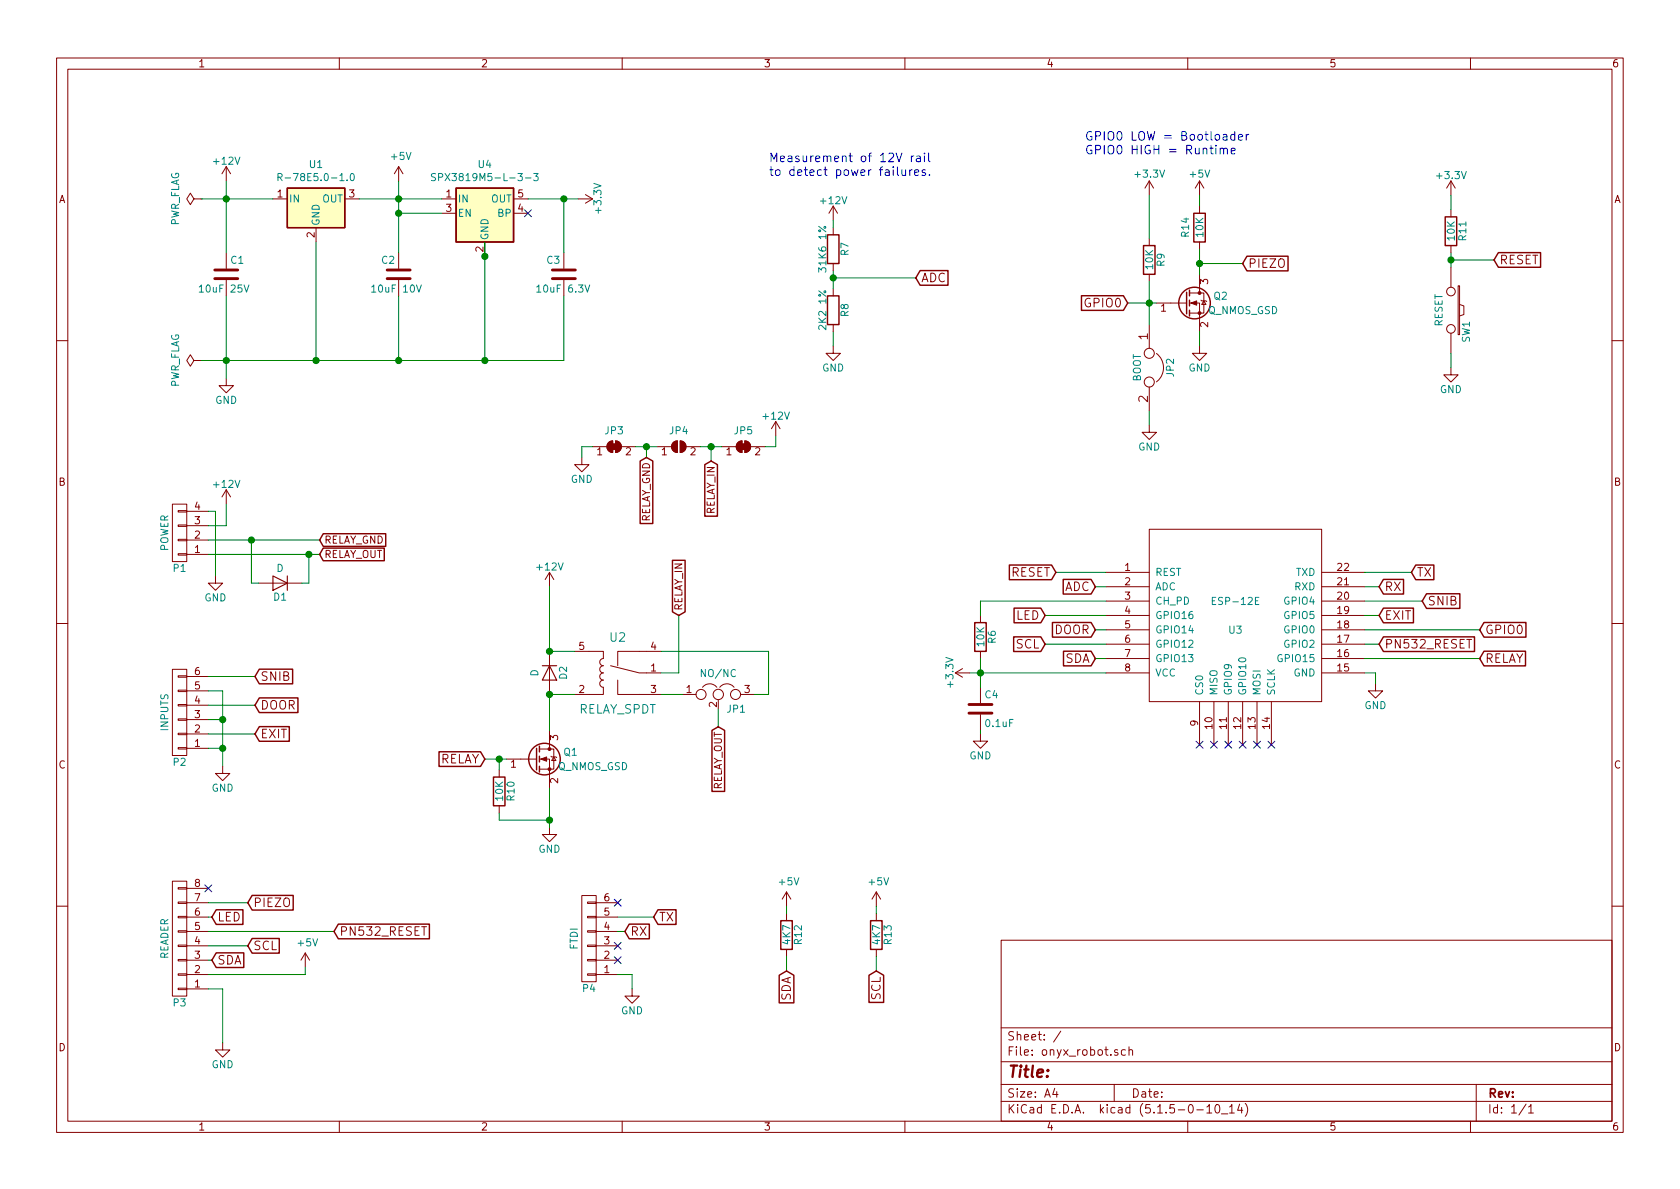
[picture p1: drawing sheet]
EESchema Schematic File Version 4
EELAYER 30 0
EELAYER END
$Descr A4 11693 8268
encoding utf-8
Sheet 1 1
Title ""
Date ""
Rev ""
Comp ""
Comment1 ""
Comment2 ""
Comment3 ""
Comment4 ""
$EndDescr
$Comp
L onyx_robot-rescue:ESP-12E-onyx_robot-rescue U3
U 1 1
P 8600 4275
F 0 "U3" H 8600 4175 50  0000 C CNN
F 1 "ESP-12E" H 8600 4375 50  0000 C CNN
F 2 "timhawes:ESP-12E" H 8600 4275 50  0001 C CNN
F 3 "" H 8600 4275 50  0001 C CNN
	1    8600 4275
	1    0    0    -1  
$EndComp
$Comp
L power:+3.3V #PWR01
U 1 1
P 6750 4675
F 0 "#PWR01" H 6750 4525 50  0001 C CNN
F 1 "+3.3V" H 6750 4815 50  0000 C CNN
F 2 "" H 6750 4675 60  0000 C CNN
F 3 "" H 6750 4675 60  0000 C CNN
	1    6750 4675
	0    -1   -1   0   
$EndComp
$Comp
L power:GND #PWR02
U 1 1
P 9575 4750
F 0 "#PWR02" H 9575 4500 50  0001 C CNN
F 1 "GND" H 9575 4600 50  0000 C CNN
F 2 "" H 9575 4750 60  0000 C CNN
F 3 "" H 9575 4750 60  0000 C CNN
	1    9575 4750
	1    0    0    -1  
$EndComp
$Comp
L Device:R R6
U 1 1
P 6825 4425
F 0 "R6" V 6905 4425 50  0000 C CNN
F 1 "10K" V 6825 4425 50  0000 C CNN
F 2 "Resistor_SMD:R_0603_1608Metric" V 6755 4425 30  0001 C CNN
F 3 "" H 6825 4425 30  0000 C CNN
	1    6825 4425
	1    0    0    -1  
$EndComp
$Comp
L Device:R R10
U 1 1
P 3475 5500
F 0 "R10" V 3555 5500 50  0000 C CNN
F 1 "10K" V 3475 5500 50  0000 C CNN
F 2 "Resistor_SMD:R_0603_1608Metric" V 3405 5500 30  0001 C CNN
F 3 "" H 3475 5500 30  0000 C CNN
	1    3475 5500
	1    0    0    -1  
$EndComp
$Comp
L onyx_robot-rescue:CONN_01X06-onyx_robot-rescue P4
U 1 1
P 4100 6525
F 0 "P4" H 4100 6875 50  0000 C CNN
F 1 "FTDI" V 4200 6525 50  0000 C CNN
F 2 "Pin_Headers:Pin_Header_Straight_1x06" H 4100 6525 60  0001 C CNN
F 3 "" H 4100 6525 60  0000 C CNN
	1    4100 6525
	-1   0    0    1   
$EndComp
$Comp
L onyx_robot-rescue:CONN_01X04-onyx_robot-rescue P1
U 1 1
P 1250 3700
F 0 "P1" H 1250 3950 50  0000 C CNN
F 1 "POWER" V 1350 3700 50  0000 C CNN
F 2 "timhawes:Terminal_Block_5.08mm_x4" H 1250 3700 60  0001 C CNN
F 3 "" H 1250 3700 60  0000 C CNN
	1    1250 3700
	-1   0    0    1   
$EndComp
$Comp
L onyx_robot-rescue:CONN_01X08-onyx_robot-rescue P3
U 1 1
P 1250 6525
F 0 "P3" H 1250 6975 50  0000 C CNN
F 1 "READER" V 1350 6525 50  0000 C CNN
F 2 "timhawes:Terminal_Block_5.08mm_x8" H 1250 6525 60  0001 C CNN
F 3 "" H 1250 6525 60  0000 C CNN
	1    1250 6525
	-1   0    0    1   
$EndComp
$Comp
L power:+12V #PWR03
U 1 1
P 5800 1525
F 0 "#PWR03" H 5800 1375 50  0001 C CNN
F 1 "+12V" H 5800 1665 50  0000 C CNN
F 2 "" H 5800 1525 60  0000 C CNN
F 3 "" H 5800 1525 60  0000 C CNN
	1    5800 1525
	1    0    0    -1  
$EndComp
$Comp
L power:GND #PWR04
U 1 1
P 5800 2400
F 0 "#PWR04" H 5800 2150 50  0001 C CNN
F 1 "GND" H 5800 2250 50  0000 C CNN
F 2 "" H 5800 2400 60  0000 C CNN
F 3 "" H 5800 2400 60  0000 C CNN
	1    5800 2400
	1    0    0    -1  
$EndComp
$Comp
L Device:R R7
U 1 1
P 5800 1725
F 0 "R7" V 5880 1725 50  0000 C CNN
F 1 "31K6 1%" V 5725 1725 50  0000 C CNN
F 2 "Resistor_SMD:R_0603_1608Metric" V 5730 1725 30  0001 C CNN
F 3 "" H 5800 1725 30  0000 C CNN
	1    5800 1725
	1    0    0    -1  
$EndComp
$Comp
L Device:R R8
U 1 1
P 5800 2150
F 0 "R8" V 5880 2150 50  0000 C CNN
F 1 "2K2 1%" V 5725 2150 50  0000 C CNN
F 2 "Resistor_SMD:R_0603_1608Metric" V 5730 2150 30  0001 C CNN
F 3 "" H 5800 2150 30  0000 C CNN
	1    5800 2150
	1    0    0    -1  
$EndComp
Text GLabel 6375 1925 2    60   Input ~ 0
ADC
$Comp
L onyx_robot-rescue:SW_PUSH-onyx_robot-rescue SW1
U 1 1
P 10100 2150
F 0 "SW1" H 10250 2260 50  0000 C CNN
F 1 "RESET" H 10100 2070 50  0000 C CNN
F 2 "timhawes:EVQPT5" H 10100 2150 60  0001 C CNN
F 3 "" H 10100 2150 60  0000 C CNN
	1    10100 2150
	0    1    1    0   
$EndComp
$Comp
L power:+3.3V #PWR05
U 1 1
P 10100 1350
F 0 "#PWR05" H 10100 1200 50  0001 C CNN
F 1 "+3.3V" H 10100 1490 50  0000 C CNN
F 2 "" H 10100 1350 60  0000 C CNN
F 3 "" H 10100 1350 60  0000 C CNN
	1    10100 1350
	1    0    0    -1  
$EndComp
$Comp
L power:GND #PWR06
U 1 1
P 10100 2550
F 0 "#PWR06" H 10100 2300 50  0001 C CNN
F 1 "GND" H 10100 2400 50  0000 C CNN
F 2 "" H 10100 2550 60  0000 C CNN
F 3 "" H 10100 2550 60  0000 C CNN
	1    10100 2550
	1    0    0    -1  
$EndComp
Text GLabel 10400 1800 2    60   Input ~ 0
RESET
$Comp
L Device:R R11
U 1 1
P 10100 1600
F 0 "R11" V 10180 1600 50  0000 C CNN
F 1 "10K" V 10100 1600 50  0000 C CNN
F 2 "Resistor_SMD:R_0603_1608Metric" V 10030 1600 30  0001 C CNN
F 3 "" H 10100 1600 30  0000 C CNN
	1    10100 1600
	1    0    0    -1  
$EndComp
$Comp
L power:+3.3V #PWR07
U 1 1
P 8000 1350
F 0 "#PWR07" H 8000 1200 50  0001 C CNN
F 1 "+3.3V" H 8000 1500 50  0000 C CNN
F 2 "" H 8000 1350 60  0000 C CNN
F 3 "" H 8000 1350 60  0000 C CNN
	1    8000 1350
	1    0    0    -1  
$EndComp
$Comp
L power:GND #PWR08
U 1 1
P 8000 2950
F 0 "#PWR08" H 8000 2700 50  0001 C CNN
F 1 "GND" H 8000 2800 50  0000 C CNN
F 2 "" H 8000 2950 60  0000 C CNN
F 3 "" H 8000 2950 60  0000 C CNN
	1    8000 2950
	1    0    0    -1  
$EndComp
Text GLabel 7850 2100 0    60   Input ~ 0
GPIO0
$Comp
L Device:R R9
U 1 1
P 8000 1800
F 0 "R9" V 8080 1800 50  0000 C CNN
F 1 "10K" V 8000 1800 50  0000 C CNN
F 2 "Resistor_SMD:R_0603_1608Metric" V 7930 1800 30  0001 C CNN
F 3 "" H 8000 1800 30  0000 C CNN
	1    8000 1800
	1    0    0    -1  
$EndComp
Text GLabel 7350 3975 0    60   Input ~ 0
RESET
Text GLabel 7625 4075 0    60   Input ~ 0
ADC
NoConn ~ 8350 5175
NoConn ~ 8450 5175
NoConn ~ 8750 5175
NoConn ~ 8850 5175
Text GLabel 7275 4475 0    60   Input ~ 0
SCL
Text GLabel 7625 4575 0    60   Input ~ 0
SDA
Text GLabel 9600 4275 2    60   Input ~ 0
EXIT
Text GLabel 10300 4575 2    60   Input ~ 0
RELAY
Text GLabel 7275 4275 0    60   Input ~ 0
LED
Text GLabel 7625 4375 0    60   Input ~ 0
DOOR
Text GLabel 9825 3975 2    60   Input ~ 0
TX
Text GLabel 9600 4075 2    60   Input ~ 0
RX
Text GLabel 4550 6375 2    60   Input ~ 0
TX
Text GLabel 4350 6475 2    60   Input ~ 0
RX
NoConn ~ 4300 6675
NoConn ~ 4300 6275
Text GLabel 2325 6475 2    60   Input ~ 0
PN532_RESET
Text GLabel 1725 6575 2    60   Input ~ 0
SCL
Text GLabel 1475 6675 2    60   Input ~ 0
SDA
Text GLabel 1725 6275 2    60   Input ~ 0
PIEZO
Text GLabel 1475 6375 2    60   Input ~ 0
LED
$Comp
L timhawes:JS_RELAY U2
U 1 1
P 4300 4675
F 0 "U2" H 4300 4925 60  0000 C CNN
F 1 "RELAY_SPDT" H 4300 4425 60  0000 C CNN
F 2 "timhawes:JS_RELAY" H 3550 4875 60  0001 C CNN
F 3 "" H 3550 4875 60  0000 C CNN
	1    4300 4675
	1    0    0    -1  
$EndComp
$Comp
L power:+12V #PWR011
U 1 1
P 3825 4075
F 0 "#PWR011" H 3825 3925 50  0001 C CNN
F 1 "+12V" H 3825 4215 50  0000 C CNN
F 2 "" H 3825 4075 60  0000 C CNN
F 3 "" H 3825 4075 60  0000 C CNN
	1    3825 4075
	1    0    0    -1  
$EndComp
$Comp
L power:GND #PWR012
U 1 1
P 3825 5750
F 0 "#PWR012" H 3825 5500 50  0001 C CNN
F 1 "GND" H 3825 5600 50  0000 C CNN
F 2 "" H 3825 5750 60  0000 C CNN
F 3 "" H 3825 5750 60  0000 C CNN
	1    3825 5750
	1    0    0    -1  
$EndComp
$Comp
L Device:Q_NMOS_GSD Q1
U 1 1
P 3725 5275
F 0 "Q1" H 4025 5325 50  0000 R CNN
F 1 "Q_NMOS_GSD" H 4375 5225 50  0000 R CNN
F 2 "Housings_SOT-23_SOT-143_TSOT-6:SOT-23" H 3925 5375 29  0001 C CNN
F 3 "" H 3725 5275 60  0000 C CNN
	1    3725 5275
	1    0    0    -1  
$EndComp
$Comp
L Device:D D2
U 1 1
P 3825 4675
F 0 "D2" H 3825 4775 50  0000 C CNN
F 1 "D" H 3825 4575 50  0000 C CNN
F 2 "Diode_SMD:D_SMA" H 3825 4675 60  0001 C CNN
F 3 "" H 3825 4675 60  0000 C CNN
	1    3825 4675
	0    1    1    0   
$EndComp
Text GLabel 3375 5275 0    60   Input ~ 0
RELAY
Text GLabel 1775 5100 2    60   Input ~ 0
EXIT
Text GLabel 1775 4900 2    60   Input ~ 0
DOOR
$Comp
L power:+12V #PWR013
U 1 1
P 1575 1250
F 0 "#PWR013" H 1575 1100 50  0001 C CNN
F 1 "+12V" H 1575 1390 50  0000 C CNN
F 2 "" H 1575 1250 60  0000 C CNN
F 3 "" H 1575 1250 60  0000 C CNN
	1    1575 1250
	1    0    0    -1  
$EndComp
$Comp
L Device:C C1
U 1 1
P 1575 1900
F 0 "C1" H 1600 2000 50  0000 L CNN
F 1 "10uF 25V" H 1375 1800 50  0000 L CNN
F 2 "Capacitor_SMD:C_0805_2012Metric" H 1613 1750 30  0001 C CNN
F 3 "" H 1575 1900 60  0000 C CNN
	1    1575 1900
	1    0    0    -1  
$EndComp
$Comp
L power:GND #PWR014
U 1 1
P 1575 2625
F 0 "#PWR014" H 1575 2375 50  0001 C CNN
F 1 "GND" H 1575 2475 50  0000 C CNN
F 2 "" H 1575 2625 60  0000 C CNN
F 3 "" H 1575 2625 60  0000 C CNN
	1    1575 2625
	1    0    0    -1  
$EndComp
$Comp
L Device:C C2
U 1 1
P 2775 1900
F 0 "C2" H 2650 2000 50  0000 L CNN
F 1 "10uF 10V" H 2575 1800 50  0000 L CNN
F 2 "Capacitor_SMD:C_0805_2012Metric" H 2813 1750 30  0001 C CNN
F 3 "" H 2775 1900 60  0000 C CNN
	1    2775 1900
	1    0    0    -1  
$EndComp
$Comp
L power:+3.3V #PWR015
U 1 1
P 4025 1375
F 0 "#PWR015" H 4025 1225 50  0001 C CNN
F 1 "+3.3V" H 4025 1515 50  0000 C CNN
F 2 "" H 4025 1375 60  0000 C CNN
F 3 "" H 4025 1375 60  0000 C CNN
	1    4025 1375
	0    1    1    0   
$EndComp
$Comp
L Device:C C4
U 1 1
P 6825 4925
F 0 "C4" H 6850 5025 50  0000 L CNN
F 1 "0.1uF" H 6850 4825 50  0000 L CNN
F 2 "Capacitor_SMD:C_0603_1608Metric" H 6863 4775 30  0001 C CNN
F 3 "" H 6825 4925 60  0000 C CNN
	1    6825 4925
	1    0    0    -1  
$EndComp
$Comp
L power:GND #PWR016
U 1 1
P 6825 5100
F 0 "#PWR016" H 6825 4850 50  0001 C CNN
F 1 "GND" H 6825 4950 50  0000 C CNN
F 2 "" H 6825 5100 60  0000 C CNN
F 3 "" H 6825 5100 60  0000 C CNN
	1    6825 5100
	1    0    0    -1  
$EndComp
Text GLabel 9900 4175 2    60   Input ~ 0
SNIB
Text GLabel 9600 4475 2    60   Input ~ 0
PN532_RESET
$Comp
L onyx_robot-rescue:CONN_01X06-onyx_robot-rescue P2
U 1 1
P 1250 4950
F 0 "P2" H 1250 5300 50  0000 C CNN
F 1 "INPUTS" V 1350 4950 50  0000 C CNN
F 2 "timhawes:Terminal_Block_5.08mm_x6" H 1250 4950 60  0001 C CNN
F 3 "" H 1250 4950 60  0000 C CNN
	1    1250 4950
	-1   0    0    1   
$EndComp
Text GLabel 1775 4700 2    60   Input ~ 0
SNIB
$Comp
L Device:Q_NMOS_GSD Q2
U 1 1
P 8250 2100
F 0 "Q2" H 8550 2150 50  0000 R CNN
F 1 "Q_NMOS_GSD" H 8900 2050 50  0000 R CNN
F 2 "Housings_SOT-23_SOT-143_TSOT-6:SOT-23" H 8450 2200 29  0001 C CNN
F 3 "" H 8250 2100 60  0000 C CNN
	1    8250 2100
	1    0    0    -1  
$EndComp
Text GLabel 8650 1825 2    60   Input ~ 0
PIEZO
$Comp
L power:GND #PWR017
U 1 1
P 8350 2400
F 0 "#PWR017" H 8350 2150 50  0001 C CNN
F 1 "GND" H 8350 2250 50  0000 C CNN
F 2 "" H 8350 2400 60  0000 C CNN
F 3 "" H 8350 2400 60  0000 C CNN
	1    8350 2400
	1    0    0    -1  
$EndComp
Text GLabel 10300 4375 2    60   Input ~ 0
GPIO0
Text Notes 5350 1225 0    60   ~ 0
Measurement of 12V rail \nto detect power failures.
Text Notes 7550 1075 0    60   ~ 0
GPIO0 LOW = Bootloader\nGPIO0 HIGH = Runtime
$Comp
L onyx_robot-rescue:JUMPER-onyx_robot-rescue JP2
U 1 1
P 8000 2550
F 0 "JP2" H 8000 2700 50  0000 C CNN
F 1 "BOOT" H 8000 2470 50  0000 C CNN
F 2 "Connector_PinHeader_2.54mm:PinHeader_1x02_P2.54mm_Vertical" H 8000 2550 60  0001 C CNN
F 3 "" H 8000 2550 60  0000 C CNN
	1    8000 2550
	0    1    1    0   
$EndComp
$Comp
L power:GND #PWR018
U 1 1
P 4400 6875
F 0 "#PWR018" H 4400 6625 50  0001 C CNN
F 1 "GND" H 4400 6725 50  0000 C CNN
F 2 "" H 4400 6875 60  0000 C CNN
F 3 "" H 4400 6875 60  0000 C CNN
	1    4400 6875
	1    0    0    -1  
$EndComp
$Comp
L power:GND #PWR019
U 1 1
P 1550 5325
F 0 "#PWR019" H 1550 5075 50  0001 C CNN
F 1 "GND" H 1550 5175 50  0000 C CNN
F 2 "" H 1550 5325 60  0000 C CNN
F 3 "" H 1550 5325 60  0000 C CNN
	1    1550 5325
	1    0    0    -1  
$EndComp
$Comp
L power:GND #PWR020
U 1 1
P 1550 7250
F 0 "#PWR020" H 1550 7000 50  0001 C CNN
F 1 "GND" H 1550 7100 50  0000 C CNN
F 2 "" H 1550 7250 60  0000 C CNN
F 3 "" H 1550 7250 60  0000 C CNN
	1    1550 7250
	1    0    0    -1  
$EndComp
NoConn ~ 8550 5175
NoConn ~ 8650 5175
NoConn ~ 1450 6175
$Comp
L Device:R R12
U 1 1
P 5475 6500
F 0 "R12" V 5555 6500 50  0000 C CNN
F 1 "4K7" V 5475 6500 50  0000 C CNN
F 2 "Resistor_SMD:R_0603_1608Metric" V 5405 6500 30  0001 C CNN
F 3 "" H 5475 6500 30  0000 C CNN
	1    5475 6500
	1    0    0    -1  
$EndComp
Text GLabel 5475 6750 3    60   Input ~ 0
SDA
Text GLabel 6100 6750 3    60   Input ~ 0
SCL
$Comp
L power:+12V #PWR022
U 1 1
P 1575 3500
F 0 "#PWR022" H 1575 3350 50  0001 C CNN
F 1 "+12V" H 1575 3640 50  0000 C CNN
F 2 "" H 1575 3500 60  0000 C CNN
F 3 "" H 1575 3500 60  0000 C CNN
	1    1575 3500
	1    0    0    -1  
$EndComp
Wire Wire Line
	5800 1575 5800 1525
Wire Wire Line
	5800 1875 5800 1925
Wire Wire Line
	5800 2300 5800 2400
Wire Wire Line
	5800 1925 6375 1925
Connection ~ 5800 1925
Wire Wire Line
	10100 1350 10100 1450
Wire Wire Line
	10100 1750 10100 1800
Wire Wire Line
	10400 1800 10100 1800
Connection ~ 10100 1800
Wire Wire Line
	10100 2450 10100 2550
Wire Wire Line
	6750 4675 6825 4675
Wire Wire Line
	7350 3975 7700 3975
Wire Wire Line
	7700 4175 6825 4175
Wire Wire Line
	6825 4175 6825 4275
Wire Wire Line
	6825 4575 6825 4675
Connection ~ 6825 4675
Wire Wire Line
	9575 4675 9575 4750
Wire Wire Line
	7275 4275 7700 4275
Wire Wire Line
	7625 4375 7700 4375
Wire Wire Line
	7275 4475 7700 4475
Wire Wire Line
	7625 4575 7700 4575
Wire Wire Line
	7700 4075 7625 4075
Wire Wire Line
	9825 3975 9500 3975
Wire Wire Line
	9500 4075 9600 4075
Wire Wire Line
	9500 4175 9900 4175
Wire Wire Line
	9500 4275 9600 4275
Wire Wire Line
	9600 4475 9500 4475
Wire Wire Line
	4550 6375 4300 6375
Wire Wire Line
	3375 5275 3475 5275
Wire Wire Line
	3825 5475 3825 5700
Wire Wire Line
	3825 4825 3825 5075
Wire Wire Line
	3825 4525 4000 4525
Wire Wire Line
	4000 4825 3825 4825
Wire Wire Line
	4600 4825 4750 4825
Wire Wire Line
	1400 1375 1575 1375
Wire Wire Line
	1400 2500 1575 2500
Wire Wire Line
	6825 5075 6825 5100
Wire Wire Line
	8350 2300 8350 2400
Wire Wire Line
	7850 2100 8000 2100
Wire Wire Line
	8000 1950 8000 2100
Connection ~ 8000 2100
Wire Wire Line
	9500 4375 10300 4375
Wire Wire Line
	8000 2850 8000 2950
Wire Wire Line
	4300 6775 4400 6775
Wire Wire Line
	4400 6775 4400 6875
Wire Wire Line
	4350 6475 4300 6475
Wire Wire Line
	1450 4800 1550 4800
Wire Wire Line
	1450 5000 1550 5000
Connection ~ 1550 5000
Wire Wire Line
	1550 4800 1550 5000
Wire Wire Line
	1450 5200 1550 5200
Connection ~ 1550 5200
Wire Wire Line
	1450 6875 1550 6875
Wire Wire Line
	3475 5275 3475 5350
Connection ~ 3475 5275
Wire Wire Line
	3475 5650 3475 5700
Wire Wire Line
	3475 5700 3825 5700
Connection ~ 3825 5700
Wire Wire Line
	9500 4575 10300 4575
Wire Wire Line
	9500 4675 9575 4675
Wire Wire Line
	2125 6775 1450 6775
Wire Wire Line
	2125 6725 2125 6775
Wire Wire Line
	1450 6675 1475 6675
Wire Wire Line
	1450 6575 1725 6575
Wire Wire Line
	1450 3550 1500 3550
Wire Wire Line
	1500 3550 1500 4000
Wire Wire Line
	1450 3650 1575 3650
Wire Wire Line
	1575 3650 1575 3500
$Comp
L power:PWR_FLAG #FLG024
U 1 1
P 1400 2500
F 0 "#FLG024" H 1400 2595 50  0001 C CNN
F 1 "PWR_FLAG" H 1400 2680 50  0000 C CNN
F 2 "" H 1400 2500 60  0000 C CNN
F 3 "" H 1400 2500 60  0000 C CNN
	1    1400 2500
	0    -1   -1   0   
$EndComp
$Comp
L power:PWR_FLAG #FLG025
U 1 1
P 1400 1375
F 0 "#FLG025" H 1400 1470 50  0001 C CNN
F 1 "PWR_FLAG" H 1400 1555 50  0000 C CNN
F 2 "" H 1400 1375 60  0000 C CNN
F 3 "" H 1400 1375 60  0000 C CNN
	1    1400 1375
	0    -1   -1   0   
$EndComp
Wire Wire Line
	5475 6300 5475 6350
$Comp
L Device:R R13
U 1 1
P 6100 6500
F 0 "R13" V 6180 6500 50  0000 C CNN
F 1 "4K7" V 6100 6500 50  0000 C CNN
F 2 "Resistor_SMD:R_0603_1608Metric" V 6030 6500 30  0001 C CNN
F 3 "" H 6100 6500 30  0000 C CNN
	1    6100 6500
	1    0    0    -1  
$EndComp
Wire Wire Line
	6100 6300 6100 6350
Wire Wire Line
	1575 1250 1575 1375
Connection ~ 1575 1375
Wire Wire Line
	1575 2050 1575 2500
Connection ~ 1575 2500
Wire Wire Line
	5800 1925 5800 2000
Wire Wire Line
	10100 1800 10100 1850
Wire Wire Line
	6825 4675 7700 4675
Wire Wire Line
	6825 4675 6825 4775
Wire Wire Line
	8000 2100 8050 2100
Wire Wire Line
	8000 2100 8000 2250
Wire Wire Line
	1550 5000 1550 5200
Wire Wire Line
	1550 5200 1550 5325
Wire Wire Line
	3475 5275 3525 5275
Wire Wire Line
	3825 5700 3825 5750
Wire Wire Line
	1575 2500 1575 2625
Wire Wire Line
	8350 1725 8350 1825
$Comp
L Device:R R14
U 1 1
P 8350 1575
F 0 "R14" V 8250 1575 50  0000 C CNN
F 1 "10K" V 8350 1575 50  0000 C CNN
F 2 "Resistor_SMD:R_0603_1608Metric" V 8280 1575 50  0001 C CNN
F 3 "~" H 8350 1575 50  0001 C CNN
	1    8350 1575
	1    0    0    -1  
$EndComp
Wire Wire Line
	8350 1825 8650 1825
$Comp
L Regulator_Switching:R-78E5.0-1.0 U1
U 1 1
P 2200 1375
F 0 "U1" H 2200 1617 50  0000 C CNN
F 1 "R-78E5.0-1.0" H 2200 1526 50  0000 C CNN
F 2 "Converter_DCDC:Converter_DCDC_RECOM_R-78E-0.5_THT" H 2250 1125 50  0001 L CIN
F 3 "https://www.recom-power.com/pdf/Innoline/R-78Exx-1.0.pdf" H 2200 1375 50  0001 C CNN
	1    2200 1375
	1    0    0    -1  
$EndComp
Wire Wire Line
	1575 1375 1575 1750
Wire Wire Line
	1575 1375 1900 1375
Wire Wire Line
	1575 2500 2200 2500
Wire Wire Line
	2200 2500 2200 1675
Wire Wire Line
	2500 1375 2775 1375
Wire Wire Line
	2200 2500 2775 2500
Wire Wire Line
	3375 2500 3375 1775
Connection ~ 2200 2500
Wire Wire Line
	2775 1250 2775 1375
Connection ~ 2775 1375
Wire Wire Line
	2775 1375 3075 1375
$Comp
L power:+5V #PWR0101
U 1 1
P 2775 1250
F 0 "#PWR0101" H 2775 1100 50  0001 C CNN
F 1 "+5V" H 2790 1423 50  0000 C CNN
F 2 "" H 2775 1250 50  0001 C CNN
F 3 "" H 2775 1250 50  0001 C CNN
	1    2775 1250
	1    0    0    -1  
$EndComp
Wire Wire Line
	2775 1375 2775 1475
Wire Wire Line
	2775 2050 2775 2500
Connection ~ 2775 2500
Wire Wire Line
	2775 2500 3375 2500
$Comp
L Device:C C3
U 1 1
P 3925 1900
F 0 "C3" H 3800 2000 50  0000 L CNN
F 1 "10uF 6.3V" H 3725 1800 50  0000 L CNN
F 2 "Capacitor_SMD:C_0805_2012Metric" H 3963 1750 30  0001 C CNN
F 3 "" H 3925 1900 60  0000 C CNN
	1    3925 1900
	1    0    0    -1  
$EndComp
Wire Wire Line
	3675 1375 3925 1375
Wire Wire Line
	3925 1375 3925 1750
Wire Wire Line
	3925 1375 4025 1375
Connection ~ 3925 1375
Wire Wire Line
	3925 2050 3925 2500
Wire Wire Line
	3925 2500 3375 2500
Connection ~ 3375 2500
$Comp
L power:+5V #PWR0102
U 1 1
P 5475 6300
F 0 "#PWR0102" H 5475 6150 50  0001 C CNN
F 1 "+5V" H 5490 6473 50  0000 C CNN
F 2 "" H 5475 6300 50  0001 C CNN
F 3 "" H 5475 6300 50  0001 C CNN
	1    5475 6300
	1    0    0    -1  
$EndComp
$Comp
L power:+5V #PWR0103
U 1 1
P 6100 6300
F 0 "#PWR0103" H 6100 6150 50  0001 C CNN
F 1 "+5V" H 6115 6473 50  0000 C CNN
F 2 "" H 6100 6300 50  0001 C CNN
F 3 "" H 6100 6300 50  0001 C CNN
	1    6100 6300
	1    0    0    -1  
$EndComp
NoConn ~ 4300 6575
$Comp
L power:+5V #PWR0104
U 1 1
P 2125 6725
F 0 "#PWR0104" H 2125 6575 50  0001 C CNN
F 1 "+5V" H 2140 6898 50  0000 C CNN
F 2 "" H 2125 6725 50  0001 C CNN
F 3 "" H 2125 6725 50  0001 C CNN
	1    2125 6725
	1    0    0    -1  
$EndComp
$Comp
L Device:D D1
U 1 1
P 1950 4050
F 0 "D1" H 1950 4150 50  0000 C CNN
F 1 "D" H 1950 3950 50  0000 C CNN
F 2 "Diode_SMD:D_SMA" H 1950 4050 60  0001 C CNN
F 3 "" H 1950 4050 60  0000 C CNN
	1    1950 4050
	-1   0    0    1   
$EndComp
$Comp
L Regulator_Linear:SPX3819M5-L-3-3 U4
U 1 1
P 3375 1475
F 0 "U4" H 3375 1817 50  0000 C CNN
F 1 "SPX3819M5-L-3-3" H 3375 1726 50  0000 C CNN
F 2 "Package_TO_SOT_SMD:SOT-23-5" H 3375 1800 50  0001 C CNN
F 3 "https://www.exar.com/content/document.ashx?id=22106&languageid=1033&type=Datasheet&partnumber=SPX3819&filename=SPX3819.pdf&part=SPX3819" H 3375 1475 50  0001 C CNN
	1    3375 1475
	1    0    0    -1  
$EndComp
Connection ~ 3375 1775
Wire Wire Line
	3375 1775 3375 1675
NoConn ~ 3675 1475
Wire Wire Line
	3075 1475 2775 1475
Connection ~ 2775 1475
Wire Wire Line
	2775 1475 2775 1750
Wire Wire Line
	6100 6650 6100 6750
Wire Wire Line
	5475 6650 5475 6750
Wire Wire Line
	1450 6275 1725 6275
Wire Wire Line
	1450 6375 1475 6375
Wire Wire Line
	1450 6475 2325 6475
Wire Wire Line
	1550 6875 1550 7250
Wire Wire Line
	1450 5100 1775 5100
Wire Wire Line
	1450 4900 1775 4900
Wire Wire Line
	1450 4700 1775 4700
Wire Wire Line
	8350 1350 8350 1425
Connection ~ 8350 1825
Wire Wire Line
	8350 1825 8350 1900
Wire Wire Line
	8000 1350 8000 1650
$Comp
L power:+5V #PWR0105
U 1 1
P 8350 1350
F 0 "#PWR0105" H 8350 1200 50  0001 C CNN
F 1 "+5V" H 8350 1500 50  0000 C CNN
F 2 "" H 8350 1350 50  0001 C CNN
F 3 "" H 8350 1350 50  0001 C CNN
	1    8350 1350
	1    0    0    -1  
$EndComp
$Comp
L Device:Jumper_NC_Dual JP1
U 1 1
P 5000 4825
F 0 "JP1" H 5125 4725 50  0000 C CNN
F 1 "NO/NC" H 5000 4973 50  0000 C CNN
F 2 "Connector_PinHeader_2.54mm:PinHeader_1x03_P2.54mm_Vertical" H 5000 4825 50  0001 C CNN
F 3 "~" H 5000 4825 50  0001 C CNN
	1    5000 4825
	1    0    0    -1  
$EndComp
Wire Wire Line
	5000 4925 5000 5050
Wire Wire Line
	4600 4525 5350 4525
Wire Wire Line
	5350 4525 5350 4825
Wire Wire Line
	5350 4825 5250 4825
$Comp
L power:GND #PWR0106
U 1 1
P 1500 4000
F 0 "#PWR0106" H 1500 3750 50  0001 C CNN
F 1 "GND" H 1500 3850 50  0000 C CNN
F 2 "" H 1500 4000 60  0000 C CNN
F 3 "" H 1500 4000 60  0000 C CNN
	1    1500 4000
	1    0    0    -1  
$EndComp
Text GLabel 2225 3750 2    50   Input ~ 0
RELAY_GND
Text GLabel 2225 3850 2    50   Input ~ 0
RELAY_OUT
Wire Wire Line
	2225 3850 2150 3850
Wire Wire Line
	2225 3750 1750 3750
Text GLabel 5000 5050 3    50   Input ~ 0
RELAY_OUT
$Comp
L Jumper:SolderJumper_2_Bridged JP3
U 1 1
P 4275 3100
F 0 "JP3" H 4275 3213 50  0000 C CNN
F 1 "SolderJumper_2_Bridged" H 4275 3214 50  0001 C CNN
F 2 "Jumper:SolderJumper-2_P1.3mm_Bridged_RoundedPad1.0x1.5mm" H 4275 3100 50  0001 C CNN
F 3 "~" H 4275 3100 50  0001 C CNN
	1    4275 3100
	1    0    0    -1  
$EndComp
Wire Wire Line
	3825 4075 3825 4525
Text GLabel 4725 4275 1    50   Input ~ 0
RELAY_IN
Wire Wire Line
	4725 4275 4725 4675
Wire Wire Line
	4725 4675 4600 4675
Wire Wire Line
	2100 4050 2150 4050
Wire Wire Line
	2150 4050 2150 3850
Connection ~ 2150 3850
Wire Wire Line
	2150 3850 1450 3850
Wire Wire Line
	1800 4050 1750 4050
Wire Wire Line
	1750 4050 1750 3750
Connection ~ 1750 3750
Wire Wire Line
	1750 3750 1450 3750
Text GLabel 4500 3175 3    50   Input ~ 0
RELAY_GND
$Comp
L power:GND #PWR0107
U 1 1
P 4050 3175
F 0 "#PWR0107" H 4050 2925 50  0001 C CNN
F 1 "GND" H 4050 3025 50  0000 C CNN
F 2 "" H 4050 3175 60  0000 C CNN
F 3 "" H 4050 3175 60  0000 C CNN
	1    4050 3175
	1    0    0    -1  
$EndComp
$Comp
L Jumper:SolderJumper_2_Open JP4
U 1 1
P 4725 3100
F 0 "JP4" H 4725 3213 50  0000 C CNN
F 1 "SolderJumper_2_Open" H 4725 3214 50  0001 C CNN
F 2 "Jumper:SolderJumper-2_P1.3mm_Open_RoundedPad1.0x1.5mm" H 4725 3100 50  0001 C CNN
F 3 "~" H 4725 3100 50  0001 C CNN
	1    4725 3100
	1    0    0    -1  
$EndComp
Text GLabel 4950 3200 3    50   Input ~ 0
RELAY_IN
$Comp
L Jumper:SolderJumper_2_Bridged JP5
U 1 1
P 5175 3100
F 0 "JP5" H 5175 3213 50  0000 C CNN
F 1 "SolderJumper_2_Bridged" H 5175 3214 50  0001 C CNN
F 2 "Jumper:SolderJumper-2_P1.3mm_Bridged_RoundedPad1.0x1.5mm" H 5175 3100 50  0001 C CNN
F 3 "~" H 5175 3100 50  0001 C CNN
	1    5175 3100
	1    0    0    -1  
$EndComp
$Comp
L power:+12V #PWR0108
U 1 1
P 5400 3025
F 0 "#PWR0108" H 5400 2875 50  0001 C CNN
F 1 "+12V" H 5400 3165 50  0000 C CNN
F 2 "" H 5400 3025 60  0000 C CNN
F 3 "" H 5400 3025 60  0000 C CNN
	1    5400 3025
	1    0    0    -1  
$EndComp
Connection ~ 3825 4525
Connection ~ 3825 4825
Wire Wire Line
	4875 3100 4950 3100
Wire Wire Line
	4950 3200 4950 3100
Connection ~ 4950 3100
Wire Wire Line
	4950 3100 5025 3100
Wire Wire Line
	4575 3100 4500 3100
Wire Wire Line
	4500 3175 4500 3100
Connection ~ 4500 3100
Wire Wire Line
	4500 3100 4425 3100
Wire Wire Line
	4125 3100 4050 3100
Wire Wire Line
	4050 3100 4050 3175
Wire Wire Line
	5325 3100 5400 3100
Wire Wire Line
	5400 3100 5400 3025
$EndSCHEMATC
